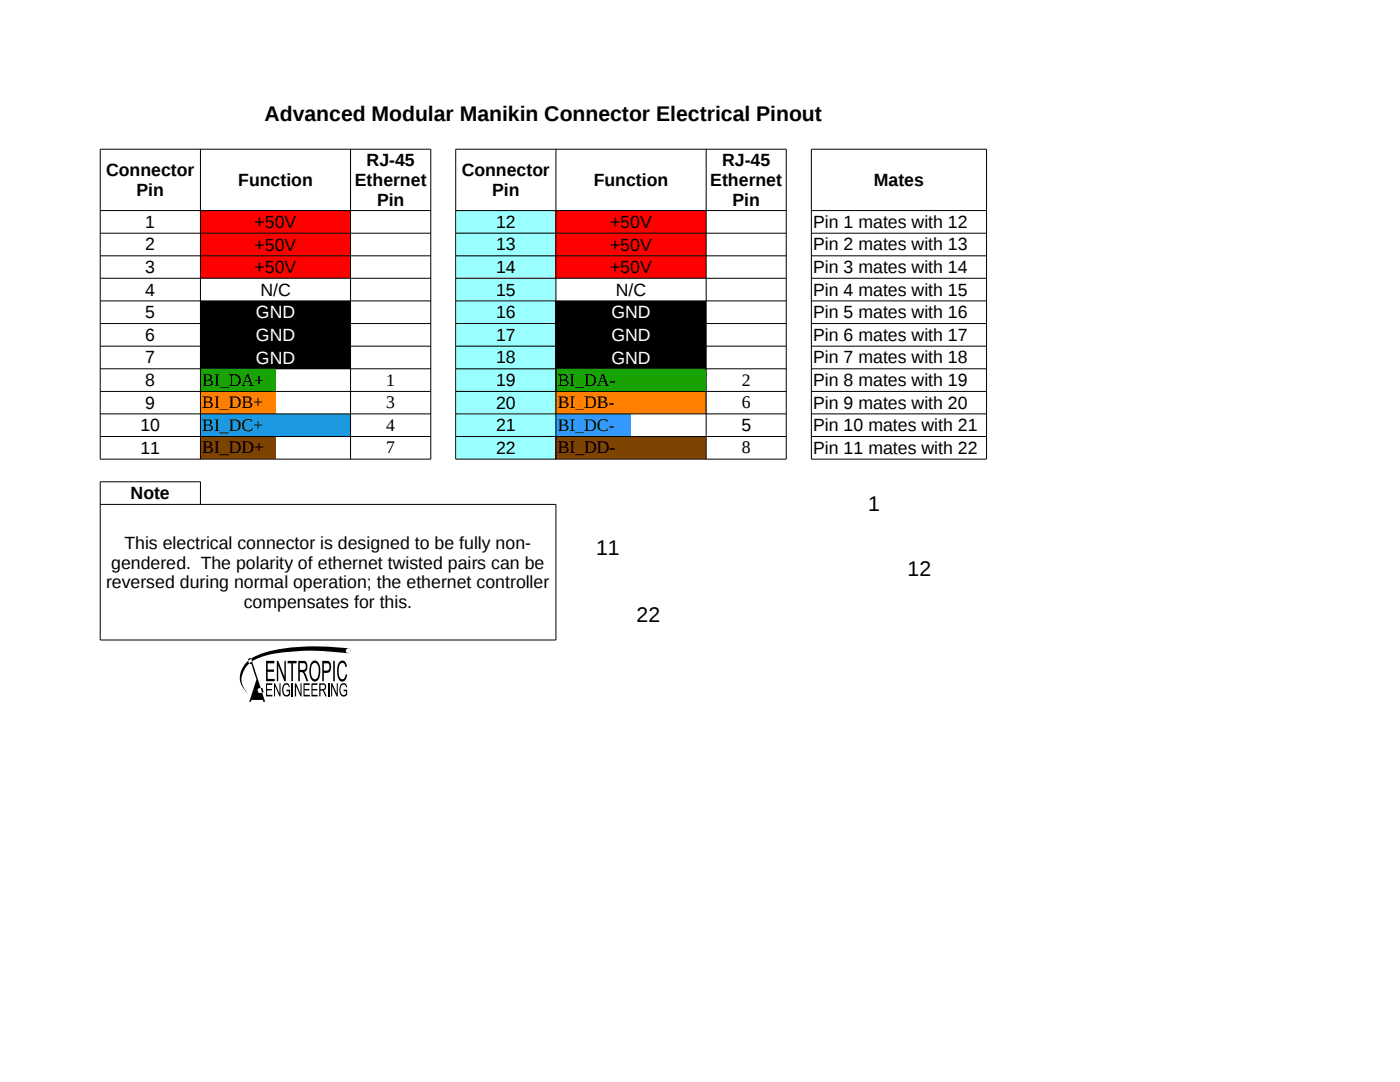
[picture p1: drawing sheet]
<svg xmlns="http://www.w3.org/2000/svg" width="279mm" height="216mm" viewBox="0 0 279 216" stroke-linecap="round" stroke-linejoin="round" font-family="sans-serif">
<path d="M40 42h30v13.5h-30z" fill-rule="evenodd" fill="#f00"/>
<path d="M90.9 42h20v13.5h-20z" fill-rule="evenodd" fill="#9ff"/>
<path d="M110.9 42h30v13.5h-30z" fill-rule="evenodd" fill="#f00"/>
<path d="M90.9 55.5h20v4.5h-20z" fill-rule="evenodd" fill="#9ff"/>
<path d="M40 60h30v13.6h-30z" fill-rule="evenodd" fill="#000"/>
<path d="M90.9 60h20v13.6h-20z" fill-rule="evenodd" fill="#9ff"/>
<path d="M110.9 60h30v13.6h-30z" fill-rule="evenodd" fill="#000"/>
<path d="M40 73.6h15v4.5h-15z" fill-rule="evenodd" fill="#18a303"/>
<path d="M90.9 73.6h20v4.5h-20z" fill-rule="evenodd" fill="#9ff"/>
<path d="M110.9 73.6h30v4.5h-30z" fill-rule="evenodd" fill="#18a303"/>
<path d="M40 78.1h15v4.5h-15z" fill-rule="evenodd" fill="#ff7f00"/>
<path d="M90.9 78.1h20v4.5h-20z" fill-rule="evenodd" fill="#9ff"/>
<path d="M110.9 78.1h30v4.5h-30z" fill-rule="evenodd" fill="#ff7f00"/>
<path d="M40 82.6h30v4.5h-30z" fill-rule="evenodd" fill="#1c99e0"/>
<path d="M90.9 82.6h20v4.5h-20z" fill-rule="evenodd" fill="#9ff"/>
<path d="M110.9 82.6h15v4.5h-15z" fill-rule="evenodd" fill="#39f"/>
<path d="M40 87.1h15v4.5h-15z" fill-rule="evenodd" fill="#7d4300"/>
<path d="M90.9 87.1h20v4.5h-20z" fill-rule="evenodd" fill="#9ff"/>
<path d="M110.9 87.1h30v4.5h-30z" fill-rule="evenodd" fill="#7d4300"/>
<g fill="none" stroke="#000" stroke-width=".2">
<path d="M20 29.8h66v61.8h-66zM40 29.8v61.8M70 29.8v61.8M90.9 29.8h66v61.8h-66zM110.9 29.8v61.8M140.9 29.8v61.8M161.9 29.8h35v61.8h-35zM20 42h66M20 46.5h66M20 51h66M20 55.5h66M90.9 42h66"/>
<path d="M90.9 46.5h66M90.9 51h66M90.9 55.5h66M161.9 42h35M161.9 46.5h35M161.9 51h35M161.9 55.5h35M20 60h66M20 64.6h66M20 69.1h66M20 73.6h66M20 78.1h66"/>
<path d="M90.9 60h66M90.9 64.6h66M90.9 69.1h66M90.9 73.6h66M90.9 78.1h66M161.9 60h35M161.9 64.6h35M161.9 69.1h35M161.9 73.6h35M161.9 78.1h35M20 82.6h66M20 87.1h66"/>
<path d="M90.9 82.6h66M90.9 87.1h66M161.9 82.6h35M161.9 87.1h35M20 100.6h90.9v27.1h-90.9v-31.6h20v4.5"/>
</g>
<g fill="#000">
<path d="M49.6 131.4l.4-.1 .1 .1-.6 .4z" fill-rule="evenodd"/>
<path d="M49.3 132.1l.2-.3 .2 .6a4 4 0 0 0-.1 6.2 4.2 4.2 0 0 1-1.3-5.1z" fill-rule="evenodd"/>
<path d="M49.7 132.4l.6-.4 1.7 5.3-.4 .1a.57 .57 0 0 0-.1 .8 .57 .57 0 0 0 .8 0l.6 1.9h-.3l-.1-.3-.3-.1h-1.9l-.2 .4h-.4l1.5-4.5-1-3-.1-.1z" fill-rule="evenodd"/>
<path d="M52 137.3l.4 .1 .2 .7-.3 .1z" fill-rule="evenodd"/>
<path d="M53.1 131.9h1.7v.5h-1.4v1.2h1.3v.5h-1.3v1.4h1.4v.4h-1.7z" fill-rule="evenodd"/>
<path d="M53.1 136.3h1.2v.4h-1v.8h1v.3h-1v.8h1.1v.4h-1.3z" fill-rule="evenodd"/>
<path d="M54.7 136.3h.2l.9 2.1v-2.1h.2v2.7h-.2l-.9-2.1v2.1h-.2z" fill-rule="evenodd"/>
<path d="M55.2 131.9h.3l1.3 3.1v-3.1h.2v4h-.3l-1.2-3.1v3.1h-.3z" fill-rule="evenodd"/>
<path d="M56.6 136.6a.7 .7 0 0 1 .8-.3 .7 .7 0 0 1 .5 .8l-.3 .1a.54 .54 0 0 0-.6-.6 .54 .54 0 0 0-.4 .7 .98 .98 0 0 0 .7 1.4l.3-.3v-.5h-.4v-.3h.7v1a.87 .87 0 0 1-1.1 .3 .87 .87 0 0 1-.5-1l.1-.7z" fill-rule="evenodd"/>
<path d="M57.4 131.9h1.8v.5h-.7v3.5h-.4v-3.5h-.7z" fill-rule="evenodd"/>
<path d="M58.8 136.3h.3l.9 2.1v-2.1h.2v2.7h-.2l-.9-2.1v2.1h-.3z" fill-rule="evenodd"/>
<path d="M59.5 131.9h1a1.19 1.19 0 0 1 .6 2l-.4 .2 .3 .3 .5 1.5h-.3l-.4-1a.76 .76 0 0 0-1-.8v1.8h-.3zM59.8 132.3v1.4h.7a.69 .69 0 0 0 .5-.7 .69 .69 0 0 0-.5-.7z" fill-rule="evenodd"/>
<path d="M60.6 136.3h1.2v.4h-1v.8h.9v.3h-.9v.8h1v.4h-1.2z" fill-rule="evenodd"/>
<path d="M62.2 132.1a.85 .85 0 0 1 .9-.3 .85 .85 0 0 1 .6 .7l.2 .8a2.62 2.62 0 0 1-.9 2.7 1.46 1.46 0 0 1-1.3-1.8l.1-1.1zM62.4 132.4a2.69 2.69 0 0 0 .2 3.1 .79 .79 0 0 0 1-.9 2.05 2.05 0 0 0-.6-2.3z" fill-rule="evenodd"/>
<path d="M62.2 136.3h1.2v.4h-1v.8h.9v.3h-.9v.8h1v.4h-1.2z" fill-rule="evenodd"/>
<path d="M50.1 131.4l.2 .6a15.7 15.7 0 0 1 7.9-2 54.7 54.7 0 0 1 11.3 .4 .49 .49 0 0 0 .4-.4 .49 .49 0 0 0-.1-.5 45.4 45.4 0 0 0-16.5 .6l-2.2 .8zM69 129.9a.47 .47 0 0 1 .9 0 .47 .47 0 0 1-.9 0z" fill-rule="evenodd"/>
<path d="M63.7 136.3h.8a.73 .73 0 0 1 .6 .7 .73 .73 0 0 1-.5 .8l.6 1.2h-.3l-.2-.6a.6 .6 0 0 0-.7-.6v1.2h-.3zM64 136.6v.9h.4a.44 .44 0 0 0 .4-.4 .44 .44 0 0 0-.3-.5z" fill-rule="evenodd"/>
<path d="M64.3 131.9h.9a1.05 1.05 0 0 1 .9 1.5 .84 .84 0 0 1-.9 .9h-.6v1.6h-.3zM64.6 132.4v1.4h.6a.79 .79 0 0 0 .6-.7 .79 .79 0 0 0-.4-.7z" fill-rule="evenodd"/>
<path d="M66.1 136.3h.2l.9 2.1v-2.1h.2v2.7h-.2l-.9-2.1v2.1h-.2z" fill-rule="evenodd"/>
<path d="M66.5 131.9h.3v4h-.3z" fill-rule="evenodd"/>
<path d="M68.1 136.5a.72 .72 0 0 1 .8-.1 .72 .72 0 0 1 .4 .7l-.2 .1a.55 .55 0 0 0-.6-.6 .55 .55 0 0 0-.5 .7 1.02 1.02 0 0 0 .7 1.4l.4-.3v-.5h-.5v-.3h.7v1a.85 .85 0 0 1-1.1 .3 .85 .85 0 0 1-.5-1l.1-.7z" fill-rule="evenodd"/>
<path d="M67.8 132a.8 .8 0 0 1 .9-.1 .8 .8 0 0 1 .5 .7l.1 .4-.4 .1a.66 .66 0 0 0-.6-.8 .66 .66 0 0 0-.6 .8 2.35 2.35 0 0 0 .5 2.4h.3l.3-.2 .2-.8 .3 .2a1.1 1.1 0 0 1-1.4 1.2 3.5 3.5 0 0 1-.1-3.9z" fill-rule="evenodd"/>
</g>
<path d="M58.3 136.3v2.7M65.6 136.3v2.7" fill="none" stroke="#000" stroke-width=".21"/>
<g font-size="4.2">
<text x="52.8" y="24.1">Advanced Modular Manikin Connector Electrical Pinout</text>
<text x="173.3" y="102">1</text>
<text x="119" y="110.8">11</text>
<text x="181.1" y="115">12</text>
<text x="127" y="124">22</text>
</g>
<g font-size="3.5">
<text x="21.2" y="35.2">Connector</text>
<text x="73.2" y="33.2">RJ-45</text>
<text x="92.1" y="35.2">Connector</text>
<text x="144.1" y="33.2">RJ-45</text>
<text x="27.2" y="39.1">Pin</text>
<text x="47.6" y="37.1">Function</text>
<text x="70.8" y="37.1">Ethernet</text>
<text x="75.2" y="41.1">Pin</text>
<text x="98.2" y="39.1">Pin</text>
<text x="118.5" y="37.1">Function</text>
<text x="141.7" y="37.1">Ethernet</text>
<text x="146.2" y="41.1">Pin</text>
<text x="174.4" y="37.1">Mates</text>
<text x="29" y="45.4">1</text>
<text x="50.8" y="45.5">+50V</text>
<text x="99" y="45.4">12</text>
<text x="121.7" y="45.5">+50V</text>
<text x="162.3" y="45.4">Pin 1 mates with 12</text>
<text x="29" y="50">2</text>
<text x="50.8" y="50">+50V</text>
<text x="99" y="50">13</text>
<text x="121.7" y="50">+50V</text>
<text x="162.3" y="50">Pin 2 mates with 13</text>
<text x="29" y="54.5">3</text>
<text x="29" y="59">4</text>
<text x="50.8" y="54.5">+50V</text>
<text x="52" y="59.1">N/C</text>
<text x="99" y="54.5">14</text>
<text x="99" y="59">15</text>
<text x="121.7" y="54.5">+50V</text>
<text x="122.9" y="59.1">N/C</text>
<text x="162.3" y="54.5">Pin 3 mates with 14</text>
<text x="162.3" y="59">Pin 4 mates with 15</text>
<text x="29" y="63.5">5</text>
<text x="99" y="63.5">16</text>
<text x="162.3" y="63.5">Pin 5 mates with 16</text>
<text x="29" y="68">6</text>
<text x="99" y="68">17</text>
<text x="162.3" y="68">Pin 6 mates with 17</text>
<text x="29" y="72.5">7</text>
<text x="29" y="77">8</text>
<text x="40.4" y="77">BI_DA+</text>
<text x="77.1" y="77">1</text>
<text x="99" y="72.5">18</text>
<text x="99" y="77">19</text>
<text x="111.3" y="77">BI_DA-</text>
<text x="148.1" y="77">2</text>
<text x="162.3" y="72.5">Pin 7 mates with 18</text>
<text x="162.3" y="77">Pin 8 mates with 19</text>
<text x="29" y="81.5">9</text>
<text x="40.4" y="81.5">BI_DB+</text>
<text x="77.1" y="81.5">3</text>
<text x="99" y="81.5">20</text>
<text x="111.3" y="81.5">BI_DB-</text>
<text x="148.1" y="81.5">6</text>
<text x="162.3" y="81.5">Pin 9 mates with 20</text>
<text x="28" y="86">10</text>
<text x="40.4" y="86">BI_DC+</text>
<text x="77.1" y="86">4</text>
<text x="99" y="86">21</text>
<text x="111.3" y="86">BI_DC-</text>
<text x="148" y="86">5</text>
<text x="162.3" y="86">Pin 10 mates with 21</text>
<text x="28" y="90.5">11</text>
<text x="40.4" y="90.5">BI_DD+</text>
<text x="77.1" y="90.5">7</text>
<text x="99" y="90.5">22</text>
<text x="111.3" y="90.5">BI_DD-</text>
<text x="148.1" y="90.5">8</text>
<text x="162.3" y="90.5">Pin 11 mates with 22</text>
<text x="26.1" y="99.6">Note</text>
<text x="22.2" y="113.5">gendered. The polarity of ethernet twisted pairs can be</text>
<text x="24.8" y="109.5">This electrical connector is designed to be fully non-</text>
<text x="21.2" y="117.4">reversed during normal operation; the ethernet controller</text>
<text x="48.6" y="121.4">compensates for this.</text>
</g>
<g font-size="3.5" fill="#fff">
<text x="51.1" y="63.5">GND</text>
<text x="122" y="63.5">GND</text>
<text x="51.1" y="68.1">GND</text>
<text x="122" y="68.1">GND</text>
<text x="51.1" y="72.6">GND</text>
<text x="122" y="72.6">GND</text>
</g>
</svg>
